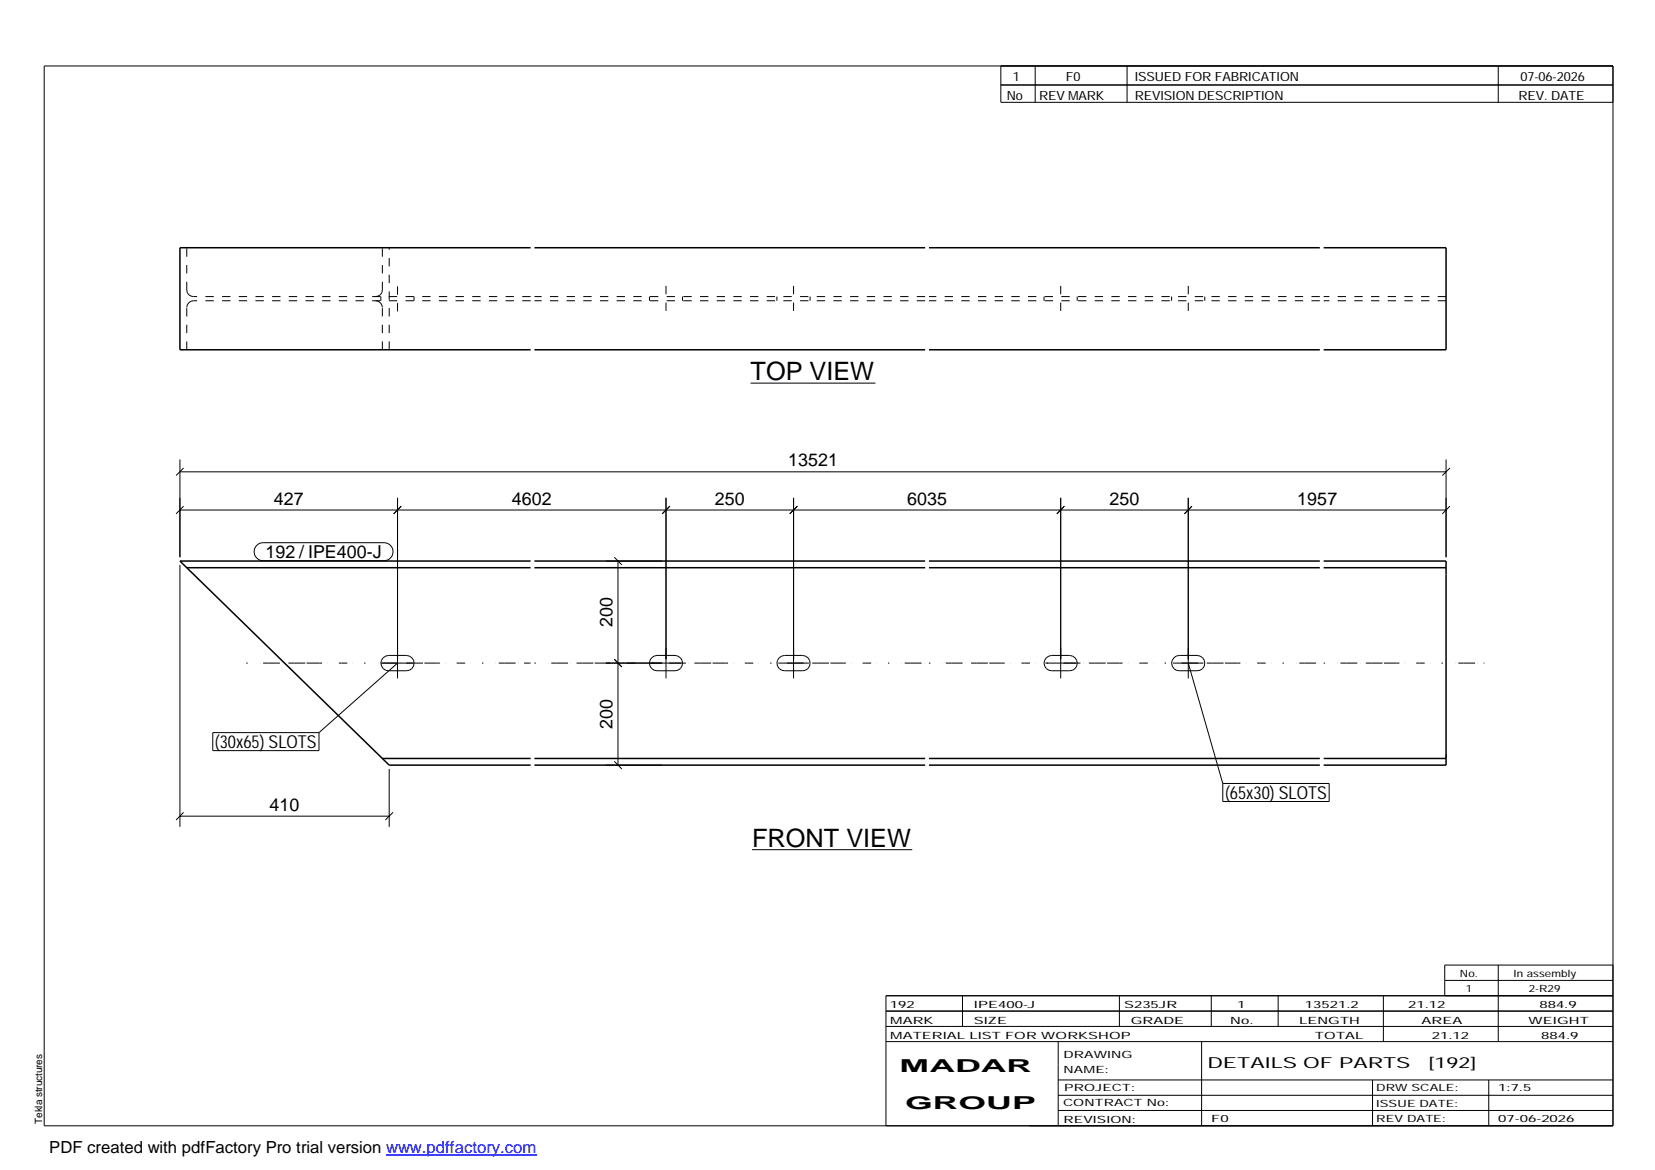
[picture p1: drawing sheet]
<svg xmlns="http://www.w3.org/2000/svg" width="420mm" height="297mm" viewBox="0 0 420 297" stroke-linecap="round" stroke-linejoin="round" font-family="sans-serif">
<g fill="none" stroke="#000" stroke-width=".25">
<path d="M11.2 16.7h398.3v269.1h-398.3zM254.1 16.7v9.3h155.4M262.8 16.7v9.3M286.1 16.7v9.3M380.4 16.7v9.3M254.1 21.6h155.4M190.5 97.3h31.7M45.7 119.8h321.4M45.7 116.7v24.8M46.6 118.8l-1.9 1.9M367.1 116.7v24.8M368.1 118.8l-1.9 1.9"/>
<path d="M45.7 129.5h321.4M46.6 128.5l-1.9 2M65.2 138.5l.7-.5 .9-.2h30.7a2.29 2.29 0 0 1 2.3 2.3 2.29 2.29 0 0 1-2.3 2.3h-30.7a2.27 2.27 0 0 1-2.1-1.5 2.27 2.27 0 0 1 .5-2.4zM100.9 126.4v45.8M101.9 128.5l-2 2M169.1 126.4v45.8M170.1 128.5l-2 2M201.5 126.4v45.8M202.4 128.5l-1.9 2M269.3 126.4v45.8M270.2 128.5l-1.9 2M301.7 126.4v45.8"/>
<path d="M302.6 128.5l-1.9 2M368.1 128.5l-1.9 2M45.7 143.4v66.5M153.8 142.4h14.3M156 141.5l1.9 1.9M156.9 142.4v51.9M97 168.3h7.8M97.3 167l.6-.4 .7-.2h4.6a1.95 1.95 0 0 1 1.9 1.9 1.95 1.95 0 0 1-1.9 2h-4.6a1.93 1.93 0 0 1-1.7-1.2 1.93 1.93 0 0 1 .4-2.1zM100.9 168.3l-19.9 17.7M153.8 168.3h19.2M156 167.4l1.9 1.9M165.4 167l.7-.4 .7-.2h4.6a1.95 1.95 0 0 1 1.9 1.9 1.95 1.95 0 0 1-1.9 2h-4.6a1.93 1.93 0 0 1-1.8-1.2 1.93 1.93 0 0 1 .4-2.1z"/>
<path d="M197.6 168.3h7.8M197.8 167l.7-.4 .7-.2h4.5a1.95 1.95 0 0 1 2 1.9 1.95 1.95 0 0 1-2 2h-4.5a1.93 1.93 0 0 1-1.8-1.2 1.93 1.93 0 0 1 .4-2.1zM265.4 168.3h7.7M265.6 167l.7-.4 .7-.2h4.5a1.95 1.95 0 0 1 2 1.9 1.95 1.95 0 0 1-2 2h-4.5a1.93 1.93 0 0 1-1.8-1.2 1.93 1.93 0 0 1 .4-2.1zM297.8 168.3h7.7M298 167l.6-.4 .8-.2h4.5a1.95 1.95 0 0 1 2 1.9 1.95 1.95 0 0 1-2 2h-4.5a1.93 1.93 0 0 1-1.8-1.2 1.93 1.93 0 0 1 .4-2.1zM301.7 168.3l8.7 30.6M54 186h27v4.6h-27zM98.8 195.2v14.7M153.8 194.3h14.3M156 193.3l1.9 1.9M310.4 198.9h27v4.6h-27z"/>
<path d="M45.7 207.2h53.1M46.6 206.2l-1.9 2M99.8 206.2l-2 2M190.9 215.7h40.7M224.9 256.7h184.6M244.3 252.8v7.8M284.2 252.8v7.8M307.5 252.8v7.8M324.5 252.8v7.8M351.2 252.8v11.6M366.8 248.9h42.7M380.4 245v19.4"/>
<path d="M409.5 245h-42.7v7.8M409.5 252.8h-184.6v33M224.9 264.4h184.6M224.9 260.6h184.6M268.6 264.4v21.4M268.6 274.2h140.9M268.6 278.1h140.9M305.1 264.4v21.4M348.4 274.2v11.6M378 274.2v11.6M268.6 281.9h140.9"/>
</g>
<g fill="none" stroke="#000" stroke-width=".38">
<path d="M134.7 62.9h-89v25.9h89M135.7 62.9h99.2M235.8 62.9h99.3M336 62.9h31.1v25.9h-31.1M135.7 88.8h99.2M235.8 88.8h99.3M47.4 144.1h87.3M134.7 142.4h-89l53.1 51.9h35.9M135.7 144.1h99.2M135.7 142.4h99.2M235.8 144.1h99.3M235.8 142.4h99.3"/>
<path d="M336 142.4h31.1v51.9h-31.1M336 144.1h31.1M97.1 192.6h37.6M135.7 192.6h99.2M135.7 194.3h99.2M235.8 192.6h99.3M235.8 194.3h99.3M336 192.6h31.1"/>
</g>
<g fill="none" stroke="#000" stroke-width=".25" stroke-dasharray="2.1 2.1" stroke-linecap="butt">
<path d="M47.4 73.6v-10.7M47.4 73.6l.1 .7M47.5 77.4l-.1 .6M47.5 74.3l.4 .5M47.9 76.9l-.4 .5M47.9 74.8l.6 .4M48.5 76.5l-.6 .4M48.5 75.2l.6 .1M49.1 76.4l-.6 .1M95.4 75.3l.6-.1M96 76.5l-.6-.1M96 75.2l.6-.4"/>
<path d="M96.6 76.9l-.6-.4M96.6 74.8l.3-.5M96.7 75.3v1.1M96.9 77.4l-.3-.5M96.9 74.3l.2-.7M97.1 73.6v-10.7M97.1 78l-.2-.6M100.9 79.1v-6.5M105.1 75.3v1.1M134.7 75.3h-85.6M134.7 76.4h-85.6M164.9 75.3v1.1"/>
<path d="M169.1 72.6v6.5M173.3 75.3v1.1M197.2 75.3v1.1M201.5 72.6v6.5M205.7 75.3v1.1M234.9 75.3h-99.2M234.9 76.4h-99.2M265 75.3v1.1M269.3 72.6v6.5M273.5 75.3v1.1M297.4 75.3v1.1M301.7 72.6v6.5"/>
<path d="M305.9 75.3v1.1M335.1 75.3h-99.3M335.1 76.4h-99.3M367.1 75.3h-31.1M367.1 76.4h-31.1M47.4 88.8v-10.8M97.1 88.8v-10.8M98.8 88.8v-25.9M367.1 192.6v-.2M367.1 192.4v-.9"/>
</g>
<path d="M62.5 168.3h72.2M135.7 168.3h99.2M235.8 168.3h99.3M336 168.3h40.9" fill="none" stroke="#000" stroke-width=".25" stroke-dasharray=".4 3.2 0 .7 1.4 0 2.8 .7 0 1.4 1.4 0 2.8" stroke-linecap="butt"/>
<path d="M98 293.3h38.2" fill="none" stroke="#00f" stroke-width=".3"/>
<g font-size="6.4">
<text x="190.5" y="96.5">TOP VIEW</text>
<text x="190.9" y="215">FRONT VIEW</text>
</g>
<g font-size="4.5">
<text x="200.1" y="118.3">13521</text>
<text x="69.5" y="128.1">427</text>
<text x="130" y="128.1">4602</text>
<text x="181.5" y="128.1">250</text>
<text x="230.3" y="128.1">6035</text>
<text x="281.7" y="128.1">250</text>
<text x="329.4" y="128.1">1957</text>
<text x="67.4" y="141.8">192 / IPE400-J</text>
<text x="155.5" y="159.2" transform="rotate(-90 155.5 159.2)">200</text>
<text x="155.5" y="185.1" transform="rotate(-90 155.5 185.1)">200</text>
<text x="54.6" y="190">(30x65) SLOTS</text>
<text x="311" y="202.9">(65x30) SLOTS</text>
<text x="68.5" y="205.8">410</text>
<text x="228.4" y="272.3">MADAR</text>
<text x="229.8" y="281.6">GROUP</text>
</g>
<text font-size="4.2" x="12.5" y="292.7">PDF created with pdfFactory Pro trial version www.pdffactory.com</text>
<g font-size="3.9">
<text x="306.5" y="271.3">DETAILS OF PARTS</text>
<text x="362.7" y="271.3">[192]</text>
</g>
<g font-size="3.2">
<text x="257.1" y="20.5">1</text>
<text x="270.6" y="20.5">F0</text>
<text x="288.1" y="20.5">ISSUED FOR FABRICATION</text>
<text x="386" y="20.5">07-06-2026</text>
<text x="255.6" y="25.5">No</text>
<text x="263.8" y="25.5">REV MARK</text>
<text x="288.1" y="25.5">REVISION DESCRIPTION</text>
<text x="385.5" y="25.5">REV. DATE</text>
</g>
<g font-size="2.5">
<text x="370.6" y="247.9">No.</text>
<text x="372.1" y="251.8">1</text>
<text x="384.3" y="247.9">In assembly</text>
<text x="388.1" y="251.8">2-R29</text>
<text x="225.9" y="255.9">192</text>
<text x="247.3" y="255.9">IPE400-J</text>
<text x="285.4" y="255.9">S235JR</text>
<text x="314.1" y="255.9">1</text>
<text x="331.3" y="255.9">13521.2</text>
<text x="357.5" y="255.9">21.12</text>
<text x="390.8" y="255.9">884.9</text>
<text x="226" y="263.7">MATERIAL LIST FOR WORKSHOP</text>
<text x="226" y="259.9">MARK</text>
<text x="247.2" y="259.9">SIZE</text>
<text x="287.1" y="259.9">GRADE</text>
<text x="312.3" y="259.9">No.</text>
<text x="329.8" y="259.9">LENGTH</text>
<text x="333.8" y="263.7">TOTAL</text>
<text x="360.9" y="259.9">AREA</text>
<text x="363.5" y="263.7">21.12</text>
<text x="388.1" y="259.9">WEIGHT</text>
<text x="391.3" y="263.7">884.9</text>
<text x="270" y="268.5">DRAWING</text>
<text x="270" y="272.5">NAME:</text>
<text x="269.9" y="280.9">CONTRACT No:</text>
<text x="270.2" y="277">PROJECT:</text>
<text x="349.4" y="277.1">DRW SCALE:</text>
<text x="349.4" y="281">ISSUE DATE:</text>
<text x="380.4" y="277.1">1:7.5</text>
<text x="10.7" y="285.4" transform="rotate(-90 10.7 285.4)">Tekla structures</text>
<text x="270" y="285">REVISION:</text>
<text x="307.5" y="284.8">F0</text>
<text x="349.4" y="284.8">REV DATE:</text>
<text x="380.4" y="284.8">07-06-2026</text>
</g>
</svg>
